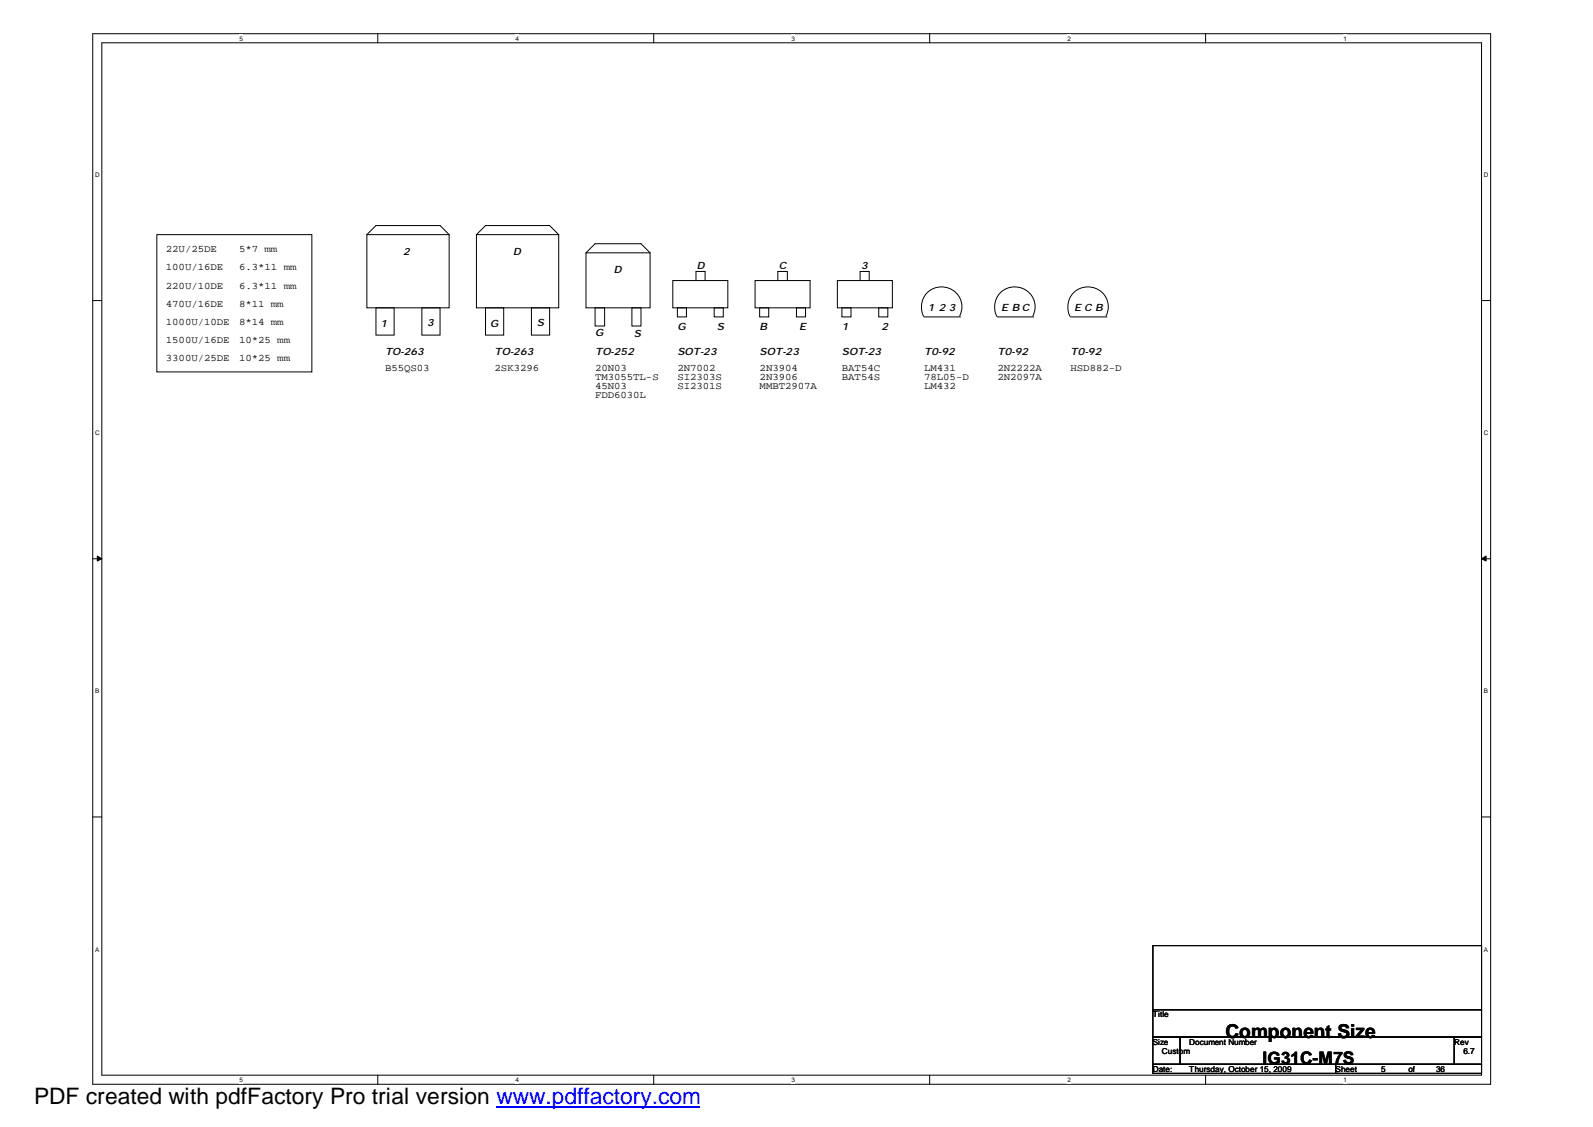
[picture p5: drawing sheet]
<svg xmlns="http://www.w3.org/2000/svg" width="297mm" height="210mm" viewBox="0 0 297 210" stroke-linecap="round" stroke-linejoin="round" font-family="sans-serif">
<path d="M17.3 6.3h260.3v195.6h-260.3zM19 8h256.9v192.3h-256.9z" fill="none" stroke="#000" stroke-width=".19"/>
<g fill="#fff">
<path d="M44.6 6.4h.6v1.4h-.6z"/>
<path d="M44.6 200.4h.6v1.4h-.6z"/>
</g>
<path d="M70.4 6.3v1.7M70.4 200.3v1.6" fill="none" stroke="#000" stroke-width=".19"/>
<g fill="#fff">
<path d="M96 6.4h.6v1.4h-.6z"/>
<path d="M96 200.4h.6v1.4h-.6z"/>
</g>
<path d="M121.8 6.3v1.7M121.8 200.3v1.6" fill="none" stroke="#000" stroke-width=".19"/>
<g fill="#fff">
<path d="M147.4 6.4h.6v1.4h-.6z"/>
<path d="M147.4 200.4h.6v1.4h-.6z"/>
</g>
<path d="M173.1 6.3v1.7M173.1 200.3v1.6" fill="none" stroke="#000" stroke-width=".19"/>
<g fill="#fff">
<path d="M198.8 6.4h.6v1.4h-.6z"/>
<path d="M198.8 200.4h.6v1.4h-.6z"/>
</g>
<path d="M224.5 6.3v1.7M224.5 200.3v1.6" fill="none" stroke="#000" stroke-width=".19"/>
<g fill="#fff">
<path d="M250.2 6.4h.6v1.4h-.6z"/>
<path d="M250.2 200.4h.6v1.4h-.6z"/>
<path d="M17.7 31.9h.8v1.4h-.8z"/>
<path d="M276.4 31.9h.7v1.4h-.7z"/>
<path d="M17.7 79.9h.8v1.4h-.8z"/>
<path d="M276.4 79.9h.7v1.4h-.7z"/>
</g>
<path d="M17.3 56h1.7M275.9 56h1.7" fill="none" stroke="#000" stroke-width=".19"/>
<g fill="#fff">
<path d="M17.7 128h.8v1.4h-.8z"/>
<path d="M276.4 128h.7v1.4h-.7z"/>
</g>
<path d="M17.3 104.1h1.7M275.9 104.1h1.7" fill="none" stroke="#000" stroke-width=".19"/>
<g fill="#000" stroke="#000" stroke-width=".19">
<path d="M18.1 103.6l.9 .5-.9 .4z" fill-rule="evenodd"/>
<path d="M275.9 104.1l.9-.5v.9z" fill-rule="evenodd"/>
</g>
<g fill="#fff">
<path d="M17.7 176.1h.8v1.4h-.8z"/>
<path d="M276.4 176.1h.7v1.4h-.7z"/>
</g>
<g fill="none" stroke="#000" stroke-width=".19">
<path d="M29.2 43.7h28.9v25.6h-28.9zM68.3 43.7h15.4v13.6h-15.4zM68.3 43.7l1.7-1.7h12l1.7 1.7M70 57.3h3.4v5.1h-3.4zM78.6 57.3h3.4v5.1h-3.4zM88.7 43.7h15.4v13.6h-15.4zM88.7 43.7l1.7-1.7h12l1.7 1.7M90.4 57.3h3.4v5.1h-3.4zM99 57.3h3.4v5.1h-3.4zM109.1 47.1h12v10.2h-12zM109.1 47.1l1.7-1.7h8.6l1.7 1.7M110.8 57.3h1.8v3.4h-1.8z"/>
<path d="M117.7 57.3h1.7v3.4h-1.7zM125.3 52.3h10.3v5h-10.3zM126.2 57.3h1.6v1.7h-1.6zM129.6 52.3v-1.7h1.7v1.7M133 57.3h1.7v1.7h-1.7zM140.6 52.3h10.3v5h-10.3zM141.5 57.3h1.7v1.7h-1.7zM144.9 52.3v-1.7h1.7v1.7M148.3 57.3h1.7v1.7h-1.7zM156 52.3h10.2v5h-10.2zM156.8 57.3h1.7v1.7h-1.7zM160.2 52.3v-1.7h1.7v1.7"/>
<path d="M163.7 57.3h1.7v1.7h-1.7zM172.1 59h6.8M178.7 58.9a3.8 3.8 0 0 0-3.4-5.5 3.8 3.8 0 0 0-3.3 5.5M185.8 59h6.7M192.4 58.9a3.8 3.8 0 0 0-3.5-5.5 3.8 3.8 0 0 0-3.2 5.5M199.4 59h6.8M206 58.9a3.8 3.8 0 0 0-3.4-5.5 3.8 3.8 0 0 0-3.3 5.5M17.3 152.2h1.7M275.9 152.2h1.7M214.7 176.1h61.2v12h-61.2zM214.7 188.1h61.2v5h-61.2zM214.7 193.1h5.1v5.1h-5.1z"/>
<path d="M214.7 198.2h34.1v1.7h-34.1zM219.8 193.1h51v5.1h-51zM248.8 198.2h27.1v1.7h-27.1zM270.8 193.1h5.1v5.1h-5.1z"/>
</g>
<path d="M92.5 206.3h37.8" fill="none" stroke="#00f" stroke-width=".34"/>
<text font-size="4.2" x="6.3" y="205.7">PDF created with pdfFactory Pro trial version www.pdffactory.com</text>
<text font-size="3.6" x="228.3" y="193.4">Component Size</text>
<text font-size="3.2" x="235.1" y="198.2">IG31C-M7S</text>
<g font-size="1.9">
<text x="30.9" y="46.9">22U/25DE</text>
<text x="44.5" y="46.9">5*7 mm</text>
<text x="75.1" y="47.4">2</text>
<text x="95.6" y="47.4">D</text>
<text x="30.9" y="50.3">100U/16DE</text>
<text x="30.9" y="53.8">220U/10DE</text>
<text x="44.5" y="53.8">6.3*11 mm</text>
<text x="44.5" y="50.3">6.3*11 mm</text>
<text x="114.3" y="50.8">D</text>
<text x="129.8" y="50.1">D</text>
<text x="145" y="50.1">C</text>
<text x="160.4" y="50.1">3</text>
<text x="30.9" y="57.2">470U/16DE</text>
<text x="44.5" y="57.2">8*11 mm</text>
<text x="172.8" y="58">1</text>
<text x="174.8" y="58">2</text>
<text x="176.7" y="58">3</text>
<text x="186.4" y="58">E B C</text>
<text x="200.1" y="58">E C B</text>
<text x="30.9" y="60.6">1000U/10DE</text>
<text x="30.9" y="63.9">1500U/16DE</text>
<text x="44.5" y="60.6">8*14 mm</text>
<text x="44.5" y="63.9">10*25 mm</text>
<text x="70.9" y="60.9">1</text>
<text x="79.6" y="60.7">3</text>
<text x="91.3" y="60.9">G</text>
<text x="100" y="60.7">S</text>
<text x="110.8" y="62.6">G</text>
<text x="118" y="62.8">S</text>
<text x="126.2" y="61.4">G</text>
<text x="133.5" y="61.4">S</text>
<text x="141.5" y="61.4">B</text>
<text x="148.8" y="61.4">E</text>
<text x="156.8" y="61.4">1</text>
<text x="164.2" y="61.4">2</text>
<text x="30.9" y="67.3">3300U/25DE</text>
<text x="44.5" y="67.3">10*25 mm</text>
<text x="71.7" y="66.1">TO-263</text>
<text x="71.7" y="69.1">B55QS03</text>
<text x="92.1" y="69.1">2SK3296</text>
<text x="92.1" y="66.1">TO-263</text>
<text x="110.8" y="66.1">TO-252</text>
<text x="110.8" y="69.1">20N03</text>
<text x="110.8" y="70.8">TM3055TL-S</text>
<text x="126.2" y="69.1">2N7002</text>
<text x="126.2" y="70.8">SI2303S</text>
<text x="126.2" y="66.1">SOT-23</text>
<text x="141.5" y="70.8">2N3906</text>
<text x="141.5" y="69.1">2N3904</text>
<text x="141.5" y="66.1">SOT-23</text>
<text x="156.8" y="66.1">SOT-23</text>
<text x="156.8" y="70.8">BAT54S</text>
<text x="156.8" y="69.1">BAT54C</text>
<text x="172.1" y="66.1">T0-92</text>
<text x="172.1" y="69.1">LM431</text>
<text x="172.1" y="70.8">78L05-D</text>
<text x="185.8" y="69.1">2N2222A</text>
<text x="185.8" y="66.1">T0-92</text>
<text x="185.8" y="70.8">2N2097A</text>
<text x="199.4" y="69.1">HSD882-D</text>
<text x="199.4" y="66.1">T0-92</text>
<text x="110.8" y="72.5">45N03</text>
<text x="110.8" y="74.2">FDD6030L</text>
<text x="126.2" y="72.5">SI2301S</text>
<text x="141.5" y="72.5">MMBT2907A</text>
<text x="172.1" y="72.5">LM432</text>
</g>
<g font-size="1.5">
<text x="214.7" y="189.5">Title</text>
<text x="214.7" y="194.6">Size</text>
<text x="216.4" y="196.3">Custom</text>
<text x="221.5" y="194.6">Document Number</text>
<text x="270.8" y="194.6">Rev</text>
<text x="272.5" y="196.3">6.7</text>
<text x="214.7" y="199.7">Date:</text>
<text x="221.5" y="199.7">Thursday, October 15, 2009</text>
<text x="248.8" y="199.7">Sheet</text>
<text x="257.2" y="199.7">5</text>
<text x="262.3" y="199.7">of</text>
<text x="267.5" y="199.7">36</text>
</g>
<g font-size="1.2">
<text x="44.6" y="7.5">5</text>
<text x="96" y="7.5">4</text>
<text x="147.4" y="7.5">3</text>
<text x="198.8" y="7.5">2</text>
<text x="250.2" y="7.5">1</text>
<text x="17.7" y="33">D</text>
<text x="276.4" y="33">D</text>
<text x="17.7" y="81">C</text>
<text x="276.4" y="81">C</text>
<text x="17.7" y="129.1">B</text>
<text x="276.4" y="129.1">B</text>
<text x="17.7" y="177.2">A</text>
<text x="276.4" y="177.2">A</text>
<text x="44.6" y="201.5">5</text>
<text x="96" y="201.5">4</text>
<text x="147.4" y="201.5">3</text>
<text x="198.8" y="201.5">2</text>
<text x="250.2" y="201.5">1</text>
</g>
</svg>
